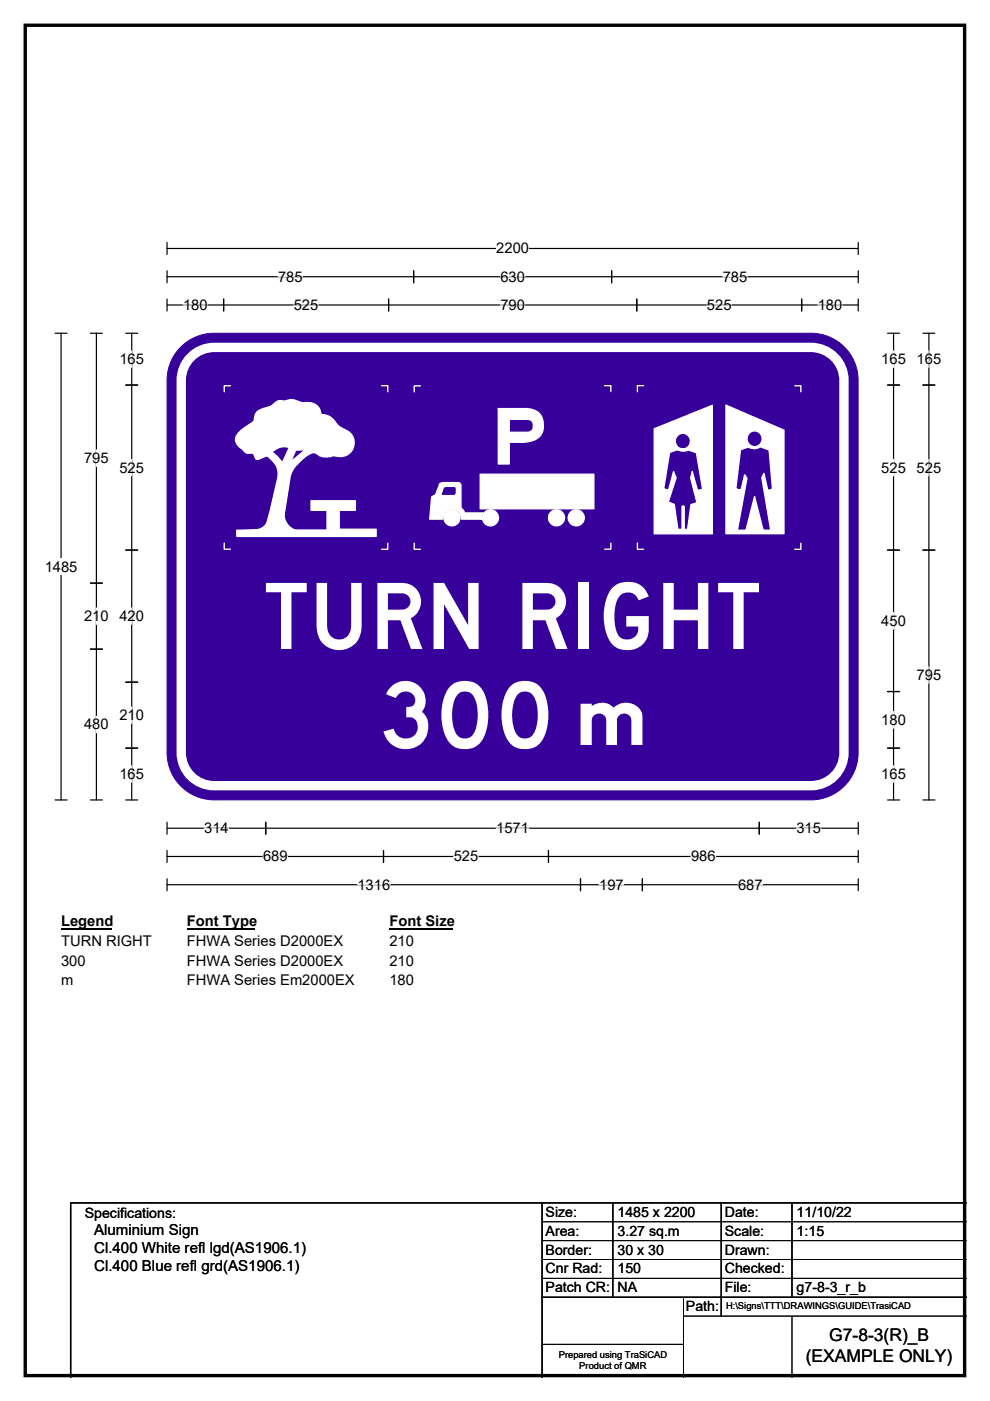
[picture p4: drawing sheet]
<svg xmlns="http://www.w3.org/2000/svg" width="210mm" height="297mm" viewBox="0 0 210 297" stroke-linecap="round" stroke-linejoin="round" font-family="sans-serif">
<path d="M5.4 5.4h199.2v286.3h-199.2z" fill="none" stroke="#000" stroke-width=".72"/>
<path d="M35.4 52.7h146.6M35.4 51.4v2.6M182 51.4v2.6" fill="none" stroke="#000" stroke-width=".25"/>
<path d="M105.3 50.9h6.9v3.5h-6.9z" fill="#fff"/>
<g fill="none" stroke="#000" stroke-width=".25">
<path d="M35.4 58.7h146.6M35.4 57.4v2.5M87.7 57.4v2.5M129.7 57.4v2.5M182 57.4v2.5M11.7 70.7h2.5M13 70.7v98.9M35.4 63.4v2.5M35.4 64.7h146.6M47.4 63.4v2.5M82.4 63.4v2.5M135.1 63.4v2.5"/>
<path d="M170 63.4v2.5M182 63.4v2.5M11.7 169.6h2.5M35.4 174.3v2.6M35.4 175.6h146.6M56.4 174.3v2.6M161 174.3v2.6M182 174.3v2.6M35.4 180.3v2.6M35.4 186.3v2.5M35.4 181.6h146.6M35.4 187.6h146.6"/>
<path d="M81.3 180.3v2.6M116.3 180.3v2.6M123.1 186.3v2.5M136.2 186.3v2.5M182 180.3v2.6M182 186.3v2.5"/>
</g>
<g fill="none" stroke="#fff" stroke-width=".25">
<path d="M59 58.7h5.2M106.1 58.7h5.2M153.3 58.7h5.2M38.8 64.7h5.2M62.3 64.7h5.2M106.1 64.7h5.2M149.9 64.7h5.3M173.4 64.7h5.2M43.3 175.6h5.2M105.2 175.6h7M168.9 175.6h5.2M55.8 181.6h5.2"/>
<path d="M75.8 187.6h7M96.2 181.6h5.2M127.1 187.6h5.2M146.6 181.6h5.2M156.5 187.6h5.3"/>
</g>
<path d="M9.5 118.4h6.9v3.5h-6.9z" fill="#fff"/>
<g fill="none" stroke="#000" stroke-width=".25">
<path d="M19.2 70.7h2.5M20.4 70.7v98.9M26.7 70.7h2.5M27.9 70.7v98.9M188.3 70.7h2.5M189.5 70.7v98.9M195.7 70.7h2.6M197 70.7v98.9M26.7 81.6h2.5M188.3 81.6h2.5M195.7 81.6h2.6M26.7 116.6h2.5"/>
<path d="M188.3 116.6h2.5M195.7 116.6h2.6M19.2 123.6h2.5M19.2 137.6h2.5M26.7 144.6h2.5M26.7 158.6h2.5M188.3 158.6h2.5M188.3 146.6h2.5M19.2 169.6h2.5M26.7 169.6h2.5M188.3 169.6h2.5M195.7 169.6h2.6"/>
</g>
<g fill="none" stroke="#fff" stroke-width=".25">
<path d="M27.9 74.4v3.5M189.5 74.4v3.5M197 74.4v3.5M20.4 95.4v3.5M27.9 97.4v3.5M189.5 97.4v3.5M197 97.4v3.5M20.4 128.9v3.5M27.9 128.9v3.5M189.5 129.9v3.5M20.4 151.9v3.5M27.9 149.9v3.5"/>
<path d="M189.5 150.9v3.5M197 141.4v3.5M27.9 162.4v3.5M189.5 162.4v3.5"/>
</g>
<path d="M13 193.6h10.7v3.5h-10.7z" fill="#fff"/>
<path d="M13 196.9h10.7" fill="none" stroke="#000" stroke-width=".32"/>
<path d="M39.6 193.6h14.4v3.5h-14.4z" fill="#fff"/>
<path d="M39.6 196.9h14.4" fill="none" stroke="#000" stroke-width=".32"/>
<path d="M82.6 193.6h13.5v3.5h-13.5z" fill="#fff"/>
<path d="M82.6 196.9h13.5" fill="none" stroke="#000" stroke-width=".32"/>
<g fill="#fff">
<path d="M13 197.8h19.1v3.5h-19.1z"/>
<path d="M39.6 197.8h33.1v3.5h-33.1z"/>
<path d="M82.6 197.8h5.2v3.5h-5.2z"/>
<path d="M13 202h5.2v3.4h-5.2z"/>
<path d="M39.6 202h33.1v3.4h-33.1z"/>
<path d="M82.6 202h5.2v3.4h-5.2z"/>
<path d="M13 206.1h2.5v3.5h-2.5z"/>
<path d="M39.6 206.1h35.5v3.5h-35.5z"/>
<path d="M82.6 206.1h5.2v3.5h-5.2z"/>
</g>
<path d="M37.9 74a10 10 0 0 1 7.5-3.3h126.6a10 10 0 0 1 10 9.9v79a10 10 0 0 1-10 10h-126.6a10 10 0 0 1-10-10v-79a9.9 9.9 0 0 1 2.5-6.6z" fill-rule="evenodd" fill="#37009b" stroke="#37009b" stroke-width=".21"/>
<path d="M40.8 75.4a7 7 0 0 1 4.6-1.7h126.6a7 7 0 0 1 7 6.9v79a7 7 0 0 1-7 7h-126.6a7 7 0 0 1-7-7v-79a7 7 0 0 1 2.4-5.2z" fill="none" stroke="#fff" stroke-width="2"/>
<path d="M54.5 87.3l-.3 .6a2.57 2.57 0 0 1-.8 1.8l-1.1 .7a4.1 4.1 0 0 0-2.3 3 2.74 2.74 0 0 0 1.3 1.7l1 1h1.2a1.39 1.39 0 0 1 .7 1.1 1.16 1.16 0 0 0 1.5-.2l1-.4 .5 .5a4.5 4.5 0 0 1 1.4 5.6l-1.8 7.6a2.29 2.29 0 0 1-1.2 1.7l-1.1 .3-4.3 .1v1.3h29.6v-1.5h-7.9v-4h3.5v-2h-9.4v2h3.4v4.2h-6.6l-.5-.2-.8-.4a3.5 3.5 0 0 1-1.2-2.8l1.3-8.2 1-1.9a12.2 12.2 0 0 1 3.1-2.7 1.89 1.89 0 0 1 2.2 .5l1.5 .2 1.4-.3a3 3 0 0 0 4.3-3 3.5 3.5 0 0 0-2.6-2.9 5.8 5.8 0 0 1-2-1.9 3.6 3.6 0 0 0-2.4-.9 2.56 2.56 0 0 0-2.7-2.6l-1.2 .1-.8-.3a2.64 2.64 0 0 0-2.2-.3l-.8 .2h-1.5l-1.4 1.1-2.1 .7zM57.6 95.8l1.4 1.2 .9 1.1 1.5-3.2a3.8 3.8 0 0 0-3.8 .9zM62.7 95.4h2l-3.1 2.6z" fill-rule="evenodd" fill="#fff"/>
<path d="M48.9 81.8h-1.3v1.3M54.5 87.3l.9-.5 2.1-.7 1.4-1.1h1.5l.8-.2a2.16 2.16 0 0 1 2 .3l1 .3h1.5a2.49 2.49 0 0 1 2.4 2.5 3.6 3.6 0 0 1 3.4 2.1l.7 .6a5.9 5.9 0 0 1 2.7 2 3 3 0 0 1-.7 3.4 3 3 0 0 1-3.3 .6l-1.5 .3-.7-.1a1.92 1.92 0 0 1-1.5-.6 1.67 1.67 0 0 0-2 .3l-2.6 2.4-.9 1.6-1.4 8.5a3.5 3.5 0 0 0 1.3 2.9l1.2 .5h6.6v-4.2h-3.4v-2h9.4v2h-3.5v4h7.9v1.5h-29.6v-1.3l4.3-.1 1.1-.4a2.51 2.51 0 0 0 1.2-1.9l1.6-6.3a8 8 0 0 0 .4-4.5l-.6-1.1-1.5-1.5-1 .4a1.16 1.16 0 0 1-1.5 .2 1.39 1.39 0 0 0-.7-1.1h-1.2l-1-1a2.1 2.1 0 0 1-1.1-2.8l1-1.2 1.9-1.3a1.53 1.53 0 0 0 1-1.7zM57.6 95.8a3.9 3.9 0 0 1 3.8-.9l-1.5 3.2-.9-1.1zM62.7 95.4h2l-3.1 2.6zM80.9 81.8h1.4v1.3M47.6 115.1v1.3h1.3M82.3 115.2v1.3h-1.4" fill="none" stroke="#fff" stroke-width=".28"/>
<path d="M105.7 86.6h5.6a3.4 3.4 0 0 1 3.9 2.9 3.4 3.4 0 0 1-3.3 4.2l-3.9 .1v4.6h-2.3zM108 88.9v2.8h3.9a1.17 1.17 0 0 0 1.2-1v-.7a1.02 1.02 0 0 0-.8-1zM102.3 109.8a1.7 1.7 0 0 0 3.4 0 1.7 1.7 0 0 0-3.4 0zM94.2 109.8a1.7 1.7 0 0 0 3.4 0 1.7 1.7 0 0 0-3.4 0zM116.3 109.8a1.7 1.7 0 0 0 3.4 0 1.7 1.7 0 0 0-3.4 0zM120.5 109.8a1.7 1.7 0 0 0 3.4 0 1.7 1.7 0 0 0-3.4 0zM101.9 100.5v7.4h24.1v-7.4zM93.3 102.6l.8-.3h3.1l.3 .1 .3 .3v5l.5 .5 .3 .6h3.8l-.3 .7v.6h-4.2a2 2 0 0 0-2-2.2 2 2 0 0 0-2 2.2h-2.8l.4-4.7 .9-.5zM94 103.4l.5-.3 2.1 .1 .2 .3-.1 1.3-.4 .3-2.7-.1-.1-.3z" fill-rule="evenodd" fill="#fff"/>
<g fill="none" stroke="#fff" stroke-width=".28">
<path d="M89.2 81.8h-1.3v1.3M105.7 86.6h5.6a3.4 3.4 0 0 1 3.9 2.9 3.4 3.4 0 0 1-3.3 4.2l-3.9 .1v4.6h-2.3zM108 88.9h3.7l.7 .1a1.02 1.02 0 0 1 .7 1v.7a1.14 1.14 0 0 1-1.2 1h-3.9zM128.2 81.8h1.4v1.3M87.9 115.2v1.3h1.3M93.3 102.5l.8-.2h3.1l.3 .1 .3 .3v5l.5 .5 .3 .6h3.8l-.3 .7v.6h-4.2a2 2 0 0 0-2-2.2 2 2 0 0 0-2 2.2h-2.8l.4-4.7 .9-.5zM94.1 103.3l.4-.2 2.1 .1 .2 .3-.1 1.3-.4 .3-2.7-.1-.1-.3zM101.9 100.5h24.1v7.4h-24.1zM129.6 115.1v1.3h-1.4"/>
<circle cx="95.9" cy="109.8" r="1.7"/>
<circle cx="104" cy="109.8" r="1.7"/>
<circle cx="118" cy="109.8" r="1.7"/>
<circle cx="122.2" cy="109.8" r="1.7"/>
</g>
<path d="M138.8 90.9v22.3h12.3v-27.3zM154 85.9l12.3 5.3v22h-12.3zM143.2 93.6a1.65 1.65 0 0 0 3.3 0 1.65 1.65 0 0 0-3.3 0zM158.4 93.1a1.65 1.65 0 0 0 3.3 0 1.65 1.65 0 0 0-3.3 0zM142 95.9l-1.2 7.8 1 .2 1.1-3.9 .5 1.3-1.7 5.1 1.3 .5 .8 5.3h.9v-4.9h.4v4.9h.7l.8-5.2 1.2-.4-1.3-5.3 .3-1.3 1.1 4 1.1-.2-1.3-7.8-1.7-.6-1.2 .3-1.1-.3zM157.1 95.4l1.6-.6 1.2 .3 1.5-.4 1.7 .7 .8 8.3-1 .3-.9-3.6-.4 .9 1.9 11.1h-1.6l-1.9-7.1-1.8 7.1h-1.8l2-11-.5-.7-.7 3.2-1.1-.2z" fill-rule="evenodd" fill="#fff"/>
<g fill="none" stroke="#fff" stroke-width=".28">
<path d="M136.5 81.8h-1.3v1.3M138.8 90.9l12.3-5v27.3h-12.3zM142 95.9l1.7-.5 1.1 .3 1.2-.3 1.7 .6 1.3 7.8-1.1 .2-1.1-4-.3 1.3 1.3 5.3-1.2 .4-.8 5.2h-.7v-4.9h-.4v4.9h-.9l-.8-5.3-1.3-.5 1.7-5.1-.5-1.3-1.1 3.9-1-.2zM154 85.9l12.3 5.3v22h-12.3zM157.1 95.4l1.6-.6 1.2 .3 1.5-.4 1.7 .7 .8 8.3-1 .3-.9-3.6-.4 .9 1.9 11.1h-1.6l-1.9-7.1-1.8 7.1h-1.8l2-11-.5-.7-.7 3.2-1.1-.2zM168.6 81.8h1.3v1.3M135.2 115.1v1.4h1.3M169.9 115.2v1.3h-1.3"/>
<circle cx="144.8" cy="93.6" r="1.63"/>
<circle cx="160" cy="93.1" r="1.63"/>
</g>
<path d="M115 255v37M130 255v20M153 255v24M168 255v20M205 255h-190v37M115 275h90" fill="none" stroke="#000" stroke-width=".3"/>
<path d="M115 259h90M115 263h90M115 267h90M115 271h90M145 279h60M145 275v17M168 279v13M115 285h30" fill="none" stroke="#000" stroke-width=".21"/>
<g font-size="19.5" fill="#fff">
<text x="56" y="137.6">TURN RIGHT</text>
<text x="78.8" y="158.6">300</text>
</g>
<text font-size="16.7" fill="#fff" x="120.7" y="157.9">m</text>
<g font-size="3.7">
<text x="175.9" y="284.4">G7-8-3(R)_B</text>
<text x="170.9" y="288.9">(EXAMPLE ONLY)</text>
</g>
<g font-size="3.2">
<text x="20" y="261.9">Aluminium Sign</text>
<text x="20" y="265.7">Cl.400 White refl lgd(AS1906.1)</text>
<text x="20" y="269.6">Cl.400 Blue refl grd(AS1906.1)</text>
</g>
<g font-size="3.1">
<text x="105.3" y="53.7">2200</text>
<text x="59" y="59.7">785</text>
<text x="106.1" y="59.7">630</text>
<text x="153.3" y="59.7">785</text>
<text x="38.8" y="65.7">180</text>
<text x="62.3" y="65.7">525</text>
<text x="106.1" y="65.7">790</text>
<text x="149.9" y="65.7">525</text>
<text x="173.4" y="65.7">180</text>
<text x="25.3" y="77.2">165</text>
<text x="186.9" y="77.2">165</text>
<text x="194.4" y="77.2">165</text>
<text x="17.8" y="98.2">795</text>
<text x="25.3" y="100.2">525</text>
<text x="186.9" y="100.2">525</text>
<text x="194.4" y="100.2">525</text>
<text x="9.5" y="121.2">1485</text>
<text x="17.8" y="131.7">210</text>
<text x="25.3" y="131.7">420</text>
<text x="186.9" y="132.7">450</text>
<text x="194.4" y="144.2">795</text>
<text x="17.8" y="154.7">480</text>
<text x="25.3" y="152.7">210</text>
<text x="186.9" y="153.7">180</text>
<text x="25.3" y="165.2">165</text>
<text x="186.9" y="165.2">165</text>
<text x="43.3" y="176.7">314</text>
<text x="105.2" y="176.7">1571</text>
<text x="168.9" y="176.7">315</text>
<text x="55.8" y="182.6">689</text>
<text x="96.2" y="182.6">525</text>
<text x="146.6" y="182.6">986</text>
<text x="75.8" y="188.6">1316</text>
<text x="127.1" y="188.6">197</text>
<text x="156.5" y="188.6">687</text>
<text x="13" y="196.4">Legend</text>
<text x="39.6" y="196.4">Font Type</text>
<text x="82.6" y="196.4">Font Size</text>
<text x="13" y="200.6">TURN RIGHT</text>
<text x="39.6" y="200.6">FHWA Series D2000EX</text>
<text x="82.6" y="200.6">210</text>
<text x="13" y="204.7">300</text>
<text x="13" y="208.9">m</text>
<text x="39.6" y="204.7">FHWA Series D2000EX</text>
<text x="39.6" y="208.9">FHWA Series Em2000EX</text>
<text x="82.6" y="204.7">210</text>
<text x="82.6" y="208.9">180</text>
</g>
<g font-size="3">
<text x="115.7" y="258">Size:</text>
<text x="131" y="258">1485 x 2200</text>
<text x="153.7" y="258">Date:</text>
<text x="169" y="258">11/10/22</text>
<text x="18" y="258.2">Specifications:</text>
<text x="115.7" y="262">Area:</text>
<text x="131" y="262">3.27 sq.m</text>
<text x="153.7" y="262">Scale:</text>
<text x="169" y="262">1:15</text>
<text x="115.7" y="266">Border:</text>
<text x="115.7" y="270">Cnr Rad:</text>
<text x="131" y="266">30 x 30</text>
<text x="131" y="270">150</text>
<text x="153.7" y="266">Drawn:</text>
<text x="153.7" y="270">Checked:</text>
<text x="115.7" y="274">Patch CR:</text>
<text x="131" y="274">NA</text>
<text x="153.7" y="274">File:</text>
<text x="169" y="274">g7-8-3_r_b</text>
<text x="145.5" y="278">Path:</text>
</g>
<g font-size="2">
<text x="154" y="277.6">H:\Signs\TTT\DRAWINGS\GUIDE\TrasiCAD</text>
<text x="118.5" y="287.8">Prepared using TraSiCAD</text>
<text x="122.9" y="290.2">Product of QMR</text>
</g>
</svg>
